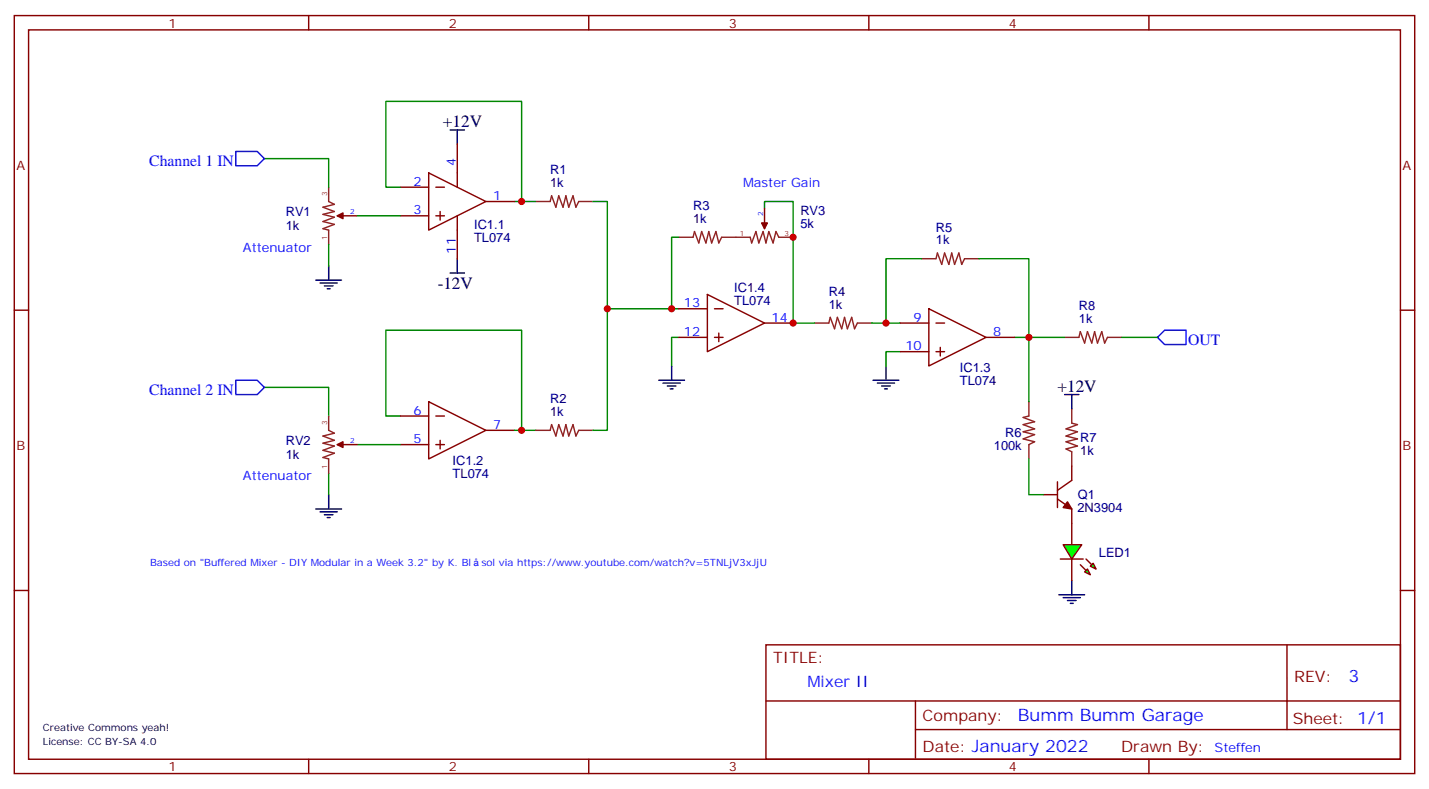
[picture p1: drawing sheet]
<svg xmlns="http://www.w3.org/2000/svg" width="353mm" height="195mm" viewBox="0 0 353 195" stroke-linecap="round" stroke-linejoin="round" font-family="sans-serif">
<path d="M81.1 46.2v3.5l1.4 .7-2.8 .7 2.8 1.1-2.8 .7 2.8 .7-2.8 1 2.8 .8-2.8 1 1.4 .4v3.5M83.3 53.2h1.4M132.3 49.7h3.5l.4-1.4 1 2.8 .7-2.8 1.1 2.8 .7-2.8 .7 2.8 1.1-2.8 .7 2.8 .7-1.4h3.5M167.6 58.5h3.5l.3-1.4 1.1 2.8 .7-2.8 1.1 2.8 .7-2.8 .7 2.8 1-2.8 .7 2.8 .8-1.4h7l.4 1.4 1-2.8 .7 2.8 1.1-2.8 .7 2.8 .7-2.8 1.1 2.8 .7-2.8 .7 1.4h3.5M188.7 55v1.4M201.1 79.7h3.5l.4-1.4 1 2.8 .7-2.8 1.1 2.8 .7-2.8 .7 2.8 1.1-2.8 .7 2.8 .7-1.4h3.5M227.5 63.8h3.6l.3-1.4 1.1 2.8 .7-2.8 1 2.8 .7-2.8 .8 2.8 1-2.8 .7 2.8 .7-1.4h3.6M262.8 83.2h3.5l.4-1.4 1.1 2.8 .7-2.8 1 2.8 .7-2.8 .7 2.8 1.1-2.8 .7 2.8 .7-1.4h3.5M81.1 102.6v3.6l1.4 .7-2.8 .7 2.8 1-2.8 .7 2.8 .7-2.8 1.1 2.8 .7-2.8 1.1 1.4 .3v3.5M83.3 109.7h1.4M132.3 106.2h3.5l.4-1.5 1 2.9 .7-2.9 1.1 2.9 .7-2.9 .7 2.9 1.1-2.9 .7 2.9 .7-1.4h3.5" fill="none" stroke="#8c2424" stroke-width=".35"/>
<g fill="#870000" stroke="#870000" stroke-width=".35">
<path d="M83.3 53.2l1.4-.7v1.4z"/>
<path d="M83.3 109.7l1.4-.7v1.4z"/>
<path d="M188 55h1.4l-.7 1.4z"/>
</g>
<g fill="none" stroke="#870000" stroke-width=".35">
<path d="M3.5 3.8h345.7v187h-345.7zM7.1 7.4h338.6v179.9h-338.6zM76.2 3.8v3.6M145.3 3.8v3.6M214.5 3.8v3.6M283.6 3.8v3.6M112.9 35.6v10.6M84.7 53.2h3.5M98.8 53.2h7M98.8 46.2h7M105.8 42.7l14.1 7-14.1 7.1zM107.6 53.2h2.1"/>
<path d="M107.6 46.2h2.1M108.7 52.2v2.1M112.9 53.2v10.6M119.9 49.7h7.1M188.7 51.5v3.5M3.5 76.5h3.6M167.6 76.2h7M174.6 72.6l14.1 7.1-14.1 7zM176.4 76.2h2.1M188.7 79.7h7.1M222.2 79.7h7.1M229.3 76.2l14.1 7-14.1 7.1z"/>
<path d="M231.1 79.7h2.1M345.7 76.5h3.5M105.8 99.1l14.1 7.1-14.1 7zM167.6 83.2h7M176.4 83.2h2.1M177.4 82.2v2.1M222.2 86.7h7.1M231.1 86.7h2.1M232.1 85.7v2.1M243.4 83.2h7.1M84.7 109.7h3.5M98.8 102.6h7"/>
<path d="M98.8 109.7h7M107.6 102.6h2.1M107.6 109.7h2.1M108.7 108.6v2.1M119.9 106.2h7.1M264.6 129.1v5.3M264.6 137.9v5.3M3.5 145.7h3.6M189.1 159.1h156.6v28.2h-156.6zM317.7 159.1v20.9M345.7 145.7h3.5M189.1 172.9h156.5"/>
<path d="M226 180h119.6M226 172.9v14.1M76.2 187.3v3.5M145.3 187.3v3.5M214.5 187.3v3.5M283.6 187.3v3.5"/>
</g>
<g fill="none" stroke="#000" stroke-width=".35">
<path d="M111.1 32.1h3.6M112.9 32.1v3.5M78 69.1h6.3M79 69.8h4.3M80.1 70.5h2.1M80.8 71.2h.7M81.1 65.6v3.5M111.1 67.3h3.6M112.9 63.8v3.5M162.6 93.8h6.4M163.7 94.5h4.2M164.7 95.2h2.2"/>
<path d="M165.5 95.9h.7M165.8 90.3v3.5M215.5 93.8h6.4M216.6 94.5h4.2M217.7 95.2h2.1M218.4 95.9h.7M218.7 90.3v3.5M78 125.6h6.3M79 126.3h4.3M80.1 127h2.1M80.8 127.7h.7M81.1 122v3.6"/>
<path d="M261.4 146.7h6.4M262.5 147.4h4.2M263.5 148.1h2.1M264.2 148.8h.7M264.6 143.2v3.5"/>
</g>
<g fill="none" stroke="#008700" stroke-width=".35">
<path d="M65.3 39.1h15.8v7.1M88.2 53.2h10.6M98.8 46.2h-3.6v-21.2h33.6v24.7M127 49.7h5.3M146.4 49.7h3.5v26.5h17.7M167.6 58.5h-1.8v17.7M188.7 51.5v-1.8h7.1v30h5.3M81.1 60.3v5.3M149.9 76.2v30h-3.5M215.2 79.7h3.5M227.5 63.8h-8.8v15.9h3.5M241.7 63.8h12.3v19.4h-3.5"/>
<path d="M65.3 95.6h15.8v7M167.6 83.2h-1.8v7.1M222.2 86.7h-3.5v3.6M254 83.2h8.8M81.1 116.7v5.3M88.2 109.7h10.6M98.8 102.6h-3.6v-21.1h33.6v24.7M127 106.2h5.3"/>
</g>
<path d="M58.2 37.4h5.3l1.8 1.7-1.8 1.8h-5.3zM58.2 93.8h5.3l1.8 1.8-1.8 1.7h-5.3zM287.5 81.5h5.3v3.5h-5.3l-1.7-1.8z" fill="none" stroke="#00f" stroke-width=".35"/>
<g fill="#0f0" stroke="#870000" stroke-width=".35">
<path d="M267.8 141.1l.7-.7 .7 1.4z"/>
<path d="M269.2 139.7l.7-.7 .7 1.4z"/>
</g>
<g fill="#870000" stroke="#870000" stroke-width=".35">
<path d="M266.7 139.3l1.4 1.4z"/>
<path d="M268.1 137.9l1.4 1.4z"/>
</g>
<path d="M261.8 137.9h5.6z" fill="#f00" stroke="#870000" stroke-width=".35"/>
<path d="M262.5 134.4h4.6l-2.5 3.5z" fill="#0f0" stroke="#870000" stroke-width=".35"/>
<path d="M254 99.1v3.5l-1.4 .4 2.8 1-2.8 .7 2.8 1.1-2.8 .7 2.8 .7-2.8 1.1 2.8 .7-1.4 .7v3.5M264.6 100.9v3.5l1.4 .3-2.8 1.1 2.8 .7-2.8 1.1 2.8 .7-2.8 .7 2.8 1-2.8 .7 1.4 .7v3.6" fill="none" stroke="#8c2424" stroke-width=".35"/>
<path d="M261.1 118.9v6.3M264.6 115v3.5l-3.5 2.5M257.5 122h3.6M261.1 123.1l3.5 2.5v3.5" fill="none" stroke="#870000" stroke-width=".35"/>
<path d="M263.5 123.8l1.1 1.8-2.1-.4z" fill="#870000" stroke="#870000" stroke-width=".35"/>
<path d="M262.8 97.3h3.5M264.6 97.3v3.6" fill="none" stroke="#000" stroke-width=".35"/>
<path d="M254 83.2v15.9M276.9 83.2h8.9M254 113.2v8.8h3.5" fill="none" stroke="#008700" stroke-width=".35"/>
<g fill="#c00">
<circle cx="165.8" cy="76.2" r=".88"/>
<circle cx="128.8" cy="49.7" r=".88"/>
<circle cx="218.7" cy="79.7" r=".88"/>
<circle cx="254" cy="83.2" r=".88"/>
<circle cx="128.8" cy="106.2" r=".88"/>
<circle cx="149.9" cy="76.2" r=".88"/>
<circle cx="195.8" cy="79.7" r=".88"/>
<circle cx="195.8" cy="58.5" r=".88"/>
</g>
<g font-size="4.2">
<text x="109.4" y="31.4">+12V</text>
<text x="108" y="71.3">-12V</text>
<text x="261.1" y="96.6">+12V</text>
</g>
<g font-size="4.2" fill="#00f">
<text x="332.9" y="168.3">3</text>
<text x="251.3" y="177.9">Bumm Bumm Garage</text>
</g>
<g font-size="3.9" fill="#00f">
<text x="36.8" y="40.9">Channel 1 IN</text>
<text x="293.3" y="85">OUT</text>
<text x="36.8" y="97.3">Channel 2 IN</text>
<text x="199.3" y="169.5">Mixer II</text>
</g>
<g font-size="3.9" fill="#800">
<text x="190.9" y="163.7">TITLE:</text>
<text x="319.5" y="168.3">REV:</text>
<text x="227.8" y="177.9">Company:</text>
<text x="319.1" y="178.5">Sheet: 1/1</text>
<text x="227.8" y="185.5">Date: January 2022</text>
<text x="276.8" y="185.6">Drawn By:</text>
</g>
<g font-size="3.2" fill="#800">
<text x="41.6" y="6.8">1</text>
<text x="110.8" y="6.8">2</text>
<text x="179.9" y="6.8">3</text>
<text x="249.1" y="6.8">4</text>
<text x="4.1" y="41.9">A</text>
<text x="346.3" y="41.9">A</text>
<text x="4.1" y="111.1">B</text>
<text x="346.3" y="111.1">B</text>
<text x="41.6" y="190.3">1</text>
<text x="110.8" y="190.3">2</text>
<text x="179.9" y="190.3">3</text>
<text x="249.1" y="190.3">4</text>
</g>
<g font-size="3.2" fill="#00f">
<text x="112.5" y="40.9" transform="rotate(-90 112.5 40.9)">4</text>
<text x="102.1" y="45.8">2</text>
<text x="183.4" y="46.2">Master Gain</text>
<text x="102.1" y="52.9">3</text>
<text x="121.7" y="49.4">1</text>
<text x="60" y="62.1">Attenuator</text>
<text x="112.5" y="62.6" transform="rotate(-90 112.5 62.6)">11</text>
<text x="168.8" y="75.8">13</text>
<text x="168.8" y="82.9">12</text>
<text x="190.5" y="79.3">14</text>
<text x="225.5" y="79.3">9</text>
<text x="245.2" y="82.9">8</text>
<text x="223.5" y="86.4">10</text>
<text x="102.1" y="102.3">6</text>
<text x="121.7" y="105.8">7</text>
<text x="102.1" y="109.3">5</text>
<text x="60" y="118.5">Attenuator</text>
<text x="299.9" y="185.5">Steffen</text>
</g>
<g font-size="3.2" fill="#000080">
<text x="135.8" y="46.2">1k</text>
<text x="135.8" y="43">R1</text>
<text x="70.6" y="53.2">RV1</text>
<text x="171.1" y="51.8">R3</text>
<text x="197.6" y="53">RV3</text>
<text x="70.6" y="56.8">1k</text>
<text x="117" y="59.7">TL074</text>
<text x="117" y="56.4">IC1.1</text>
<text x="171.1" y="55">1k</text>
<text x="197.6" y="56.1">5k</text>
<text x="231.1" y="57.1">R5</text>
<text x="231.1" y="60.3">1k</text>
<text x="181.3" y="75.3">TL074</text>
<text x="181.3" y="72">IC1.4</text>
<text x="204.6" y="76.2">1k</text>
<text x="204.6" y="73">R4</text>
<text x="266.3" y="76.5">R8</text>
<text x="266.3" y="79.7">1k</text>
<text x="237" y="95">TL074</text>
<text x="237" y="91.7">IC1.3</text>
<text x="135.8" y="99.4">R2</text>
<text x="135.8" y="102.6">1k</text>
<text x="248.2" y="107.9">R6</text>
<text x="70.6" y="113.2">1k</text>
<text x="70.6" y="109.7">RV2</text>
<text x="245.4" y="111.1">100k</text>
<text x="266.7" y="112.1">1k</text>
<text x="266.7" y="109">R7</text>
<text x="111.7" y="117.9">TL074</text>
<text x="111.7" y="114.7">IC1.2</text>
<text x="266.1" y="123.2">Q1</text>
<text x="266" y="126.4">2N3904</text>
<text x="271.3" y="137.3">LED1</text>
</g>
<g font-size="2.5" fill="#00f">
<text x="37" y="139.7">Based on &quot;Buffered Mixer - DIY Modular in a Week 3.2&quot; by K. Bl</text>
<text x="118.8" y="139.7">sol via https://www.youtube.com/watch?v=5TNLjV3xJjU</text>
</g>
<g font-size="2.5">
<text x="10.6" y="183.8">License: CC BY-SA 4.0</text>
<text x="10.6" y="180.2">Creative Commons yeah!</text>
</g>
<g font-size="1.8" fill="#8d2323">
<text x="80.8" y="48.3" transform="rotate(-90 80.8 48.3)">3</text>
<text x="80.8" y="59.3" transform="rotate(-90 80.8 59.3)">1</text>
<text x="182.7" y="58.2">1</text>
<text x="193.7" y="58.2">3</text>
<text x="80.8" y="104.7" transform="rotate(-90 80.8 104.7)">3</text>
<text x="80.8" y="115.7" transform="rotate(-90 80.8 115.7)">1</text>
</g>
<g font-size="1.8" fill="#00f">
<text x="86.4" y="52.9">2</text>
<text x="188.4" y="53.2" transform="rotate(-90 188.4 53.2)">2</text>
<text x="86.4" y="109.3">2</text>
</g>
</svg>
